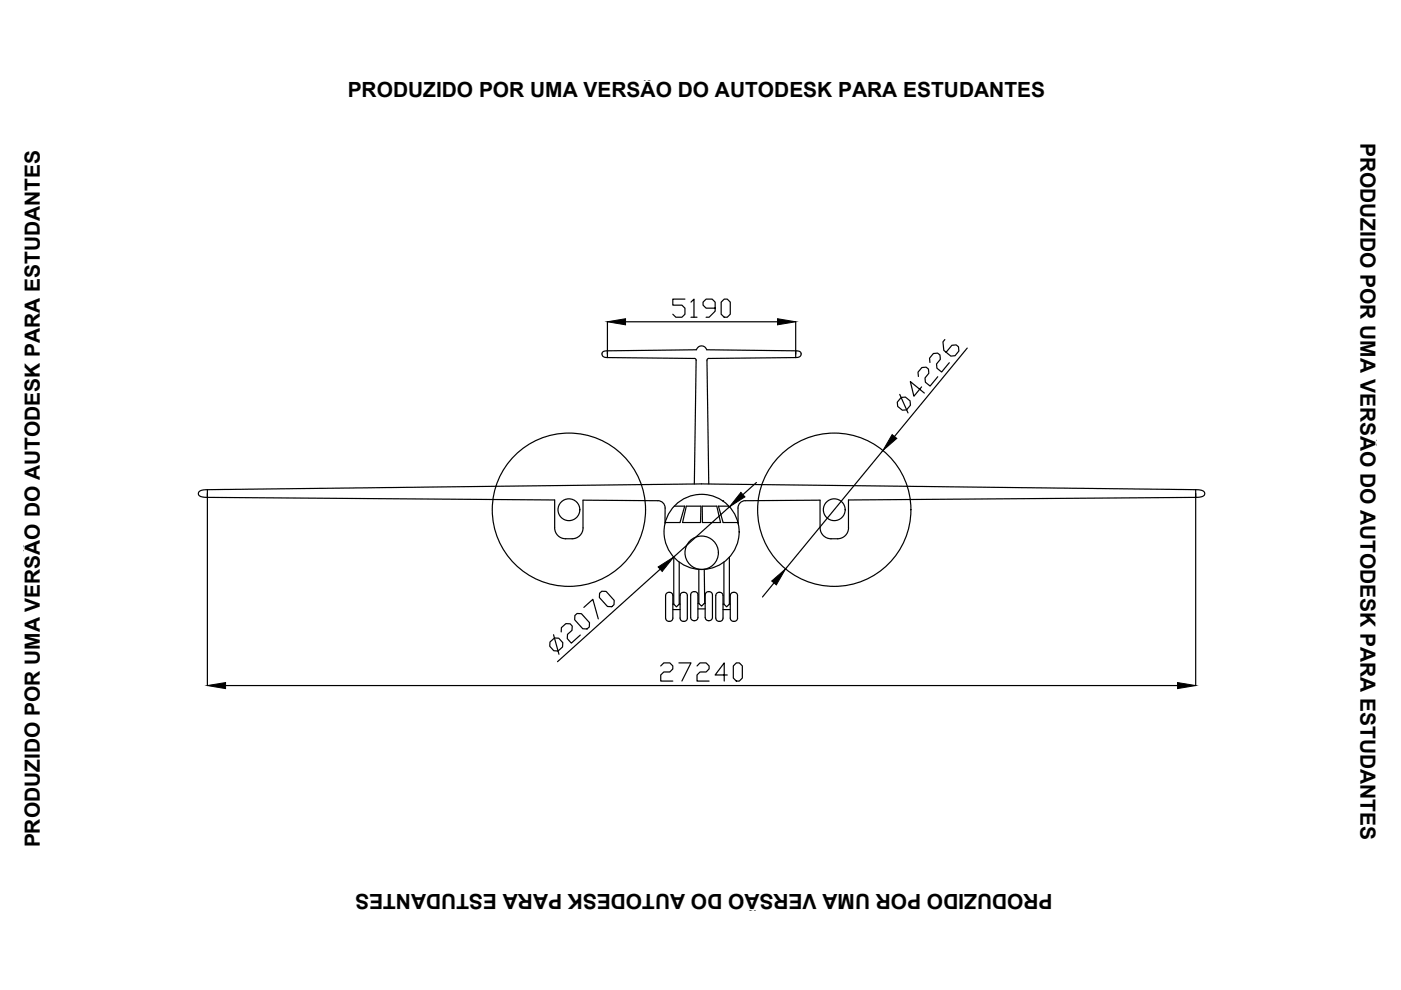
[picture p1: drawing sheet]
<svg xmlns="http://www.w3.org/2000/svg" width="297mm" height="210mm" viewBox="0 0 297 210" stroke-linecap="round" stroke-linejoin="round" font-family="sans-serif">
<!-- layer: 0 -->
<g fill="none" stroke="#000" stroke-width=".25">
<path d="M128.8 75.8l18.4 .2 .3 .1 .1 .3M128.8 75.8a.79 .79 0 0 1-1-.2 .79 .79 0 0 1 .1-1l.7-.2 19-.2a1.17 1.17 0 0 1 1.1-.9 1.17 1.17 0 0 1 1.2 .9l19 .2a.74 .74 0 0 1 1 .7 .74 .74 0 0 1-1 .7h-.2M128.8 68.2v7.6M132.6 68.2h32.3M145.2 63.4h-2.6v1.3h2l.6 .6v1.3l-.6 .7h-1.3l-.7-.7M146.5 64.1l.6-.7v3.9M146.5 67.3h1.3M147.6 76.4l-.4 26.2M151.6 65.3h-1.9l-.6-.6v-.6l.6-.7h1.3l.6 .7v1.9l-1.3 1.3h-.6M152.9 64.1l.7-.7h.6l.6 .7v2.5l-.6 .7h-.6l-.7-.7zM168.7 75.8l-18.4 .2-.3 .1-.1 .3 .4 26.2M168.7 68.2v7.6"/>
<path d="M194.7 79.8l-.1-.9 .8-1 .9-.1 .5 .4 .1 .9-.8 1 .1 .9 1 .9 1.6-2M197.2 76.8l-.1-.9 .8-.9 .9-.1 .5 .4 .1 .9-.8 1v.9l1 .8 1.7-2M200.3 72l-.4 .5 .2 1.8 1.5 1.2 .9-.1 .8-1-.1-.9-.5-.4-.9 .1-1.2 1.5M205.1 73.8l-15.5 18.8M187.2 95.5l-20.7 25.1M190.8 83.6l1.7 3.9M191.1 84.3l.9-.1 1 .8v.9l-.8 1-.9 .1-1-.8-.1-.9zM195.4 82l-1.6 2-.8-3.1 3 2.4M44 103.8l104.7-1.2 104.8 1.2M44 103.8h-.6a.97 .97 0 0 0-1.3 1.1 1.92 1.92 0 0 0 1.9 .6M44 103.8v1.7M44 105.5l73.6 .5v5.9"/>
<path d="M44 104.6v40.8M117.6 111.9a2.31 2.31 0 0 0 2.3 2.3 3.3 3.3 0 0 0 3.2-.8l.5-1v-.5M141 111v-3.3a1.54 1.54 0 0 0-1.5-1.5l-15.9-.2v5.9M142.9 118.1v10M142.9 107.3h2.3l-1 3.5h-3.2M144 119.2v8.9h.2M148.6 107.3h-3.1l-.8 3.5h3.8l.1-3.5M148.9 107.3h3.1l.8 3.5h-3.9zM153.5 119.2v8.9M154.5 107.3h-2.2l1 3.5h3.1M154.6 118.1v10M154.7 107.5l-11.9 10.6"/>
<path d="M156.5 110.8v-3.1a1.54 1.54 0 0 1 1.5-1.5l15.9-.2v5.9M156.5 110.8v.3M160.4 102.3l-2.9 2.6M173.9 111.9a2.31 2.31 0 0 0 2.3 2.3 3.3 3.3 0 0 0 3.2-.8l.4-1 .1-.5M253.5 103.8h.6a1.06 1.06 0 0 1 1.3 1 1.69 1.69 0 0 1-1.9 .7M253.5 103.8v1.7M253.5 105.5l-73.6 .5v5.9M253.5 104.6v40.8M116.6 136.1l1-.8h.9l.8 1v.9l-1 .8h-.9l-.8-1zM117.4 134.6l1.1 4.1M119 134v-.9l1-.9 .9 .1 .4 .4v.9l-1 .9v.9l.8 1 1.9-1.8M121.9 130.5l.5-.4h.9l1.7 1.9-.1 .9-.4 .5-.9-.1-1.8-1.9z"/>
<path d="M123.8 128.8l1.9-1.7 1.1 4.1M127.1 125.8l.5-.4h.9l1.7 1.9v.9l-.5 .4h-.9l-1.7-1.9zM140 120.7l-21.8 19.6M141.1 131.1a.69 .69 0 0 0 .7 .6M141.8 125.6h.2M141.8 125.6a.69 .69 0 0 0-.7 .7v4.8M142 125.6a.69 .69 0 0 1 .7 .7v4.8M142.7 131.1a.71 .71 0 0 1-.9 .6M142.7 129.2h1.5M142.7 128.1h.2M142.9 128.1l.5 .6 .6-.6M144.2 131.1a.78 .78 0 0 0 .8 .6 .78 .78 0 0 0 .7-.6"/>
<path d="M144.9 125.6h.1M144.9 125.6a.69 .69 0 0 0-.7 .7v4.8M145 125.6a.69 .69 0 0 1 .7 .7M145.7 126.3v4.8M146.6 125.6l.5-.2a.7 .7 0 0 1 .9 .7v4.8a.78 .78 0 0 1-.8 .7 .78 .78 0 0 1-.8-.7v-4.8zM148 129.1h1.5M148 127.9h.2M148.2 127.9l.5 .6 .6-.6h.2M148.2 120.8v7.1M149.3 120.8l.1 7.1M149.7 125.6l.7-.2a.69 .69 0 0 1 .7 .7v4.8a.78 .78 0 0 1-.8 .7 .78 .78 0 0 1-.8-.7v-4.8zM151.8 131.1a.77 .77 0 0 0 .7 .6 .77 .77 0 0 0 .8-.6"/>
<path d="M152.4 125.6h.2M152.5 125.6a.69 .69 0 0 0-.7 .7v4.8M152.6 125.6a.69 .69 0 0 1 .7 .7v4.8M153.3 129.2h1.5M153.3 128.1h.2M153.5 128.1l.6 .6 .5-.6M154.6 128.1h.2M154.8 131.1a.78 .78 0 0 0 .8 .6 .78 .78 0 0 0 .8-.6M155.5 125.6h.2M155.5 125.6a.69 .69 0 0 0-.7 .7v4.8M155.7 125.6a.69 .69 0 0 1 .7 .7v4.8M164.1 123.6l-2.4 3"/>
<path d="M47.8 145.4h201.9M140.1 141.2l.6-.6h1.3l.6 .6v.6l-.6 .7h-1.3l-.6 .6v1.3h2.5M143.9 140.6h2.6l-1.9 3.8M147.8 141.2l.6-.6h1.3l.6 .6v.6l-.6 .7h-1.3l-.6 .6v1.3h2.5M154.2 143.1h-2.6l2-2.5v3.8M156.1 140.6h.7l.6 .6v2.6l-.6 .6h-.7l-.6-.6v-2.6z"/>
<circle cx="120.6" cy="108.1" r="16.3"/>
<circle cx="120.6" cy="108.1" r="2.31"/>
<circle cx="148.7" cy="112.8" r="8"/>
<circle cx="148.8" cy="117.2" r="3.5"/>
<circle cx="176.9" cy="108.1" r="16.3"/>
<circle cx="176.9" cy="108.1" r="2.31"/>
</g>
<path d="M153.2 106.2h.1" fill="none" stroke="#000" stroke-width=".21"/>
<path d="M128.8 68.2l3.8-.6v1.3zM164.9 67.6l3.8 .6-3.8 .7zM189.2 92.1l.9 .9-2.9 2.5zM157.1 104.4l.8 1-3.2 2.1zM139.5 120.2l3.3-2.1-2.4 3.1zM163.6 123.2l2.9-2.6-1.9 3.4zM44 145.4l3.8-.7v1.3zM249.7 144.7l3.8 .7-3.8 .6z" fill="#000" stroke="#000" stroke-width=".21"/>
<g font-size="4.4">
<text x="73.7" y="20.5">PRODUZIDO POR UMA VERSÃO DO AUTODESK PARA ESTUDANTES</text>
<text x="288.4" y="30.3" transform="rotate(90 288.4 30.3)">PRODUZIDO POR UMA VERSÃO DO AUTODESK PARA ESTUDANTES</text>
<text x="8.4" y="179.7" transform="rotate(-90 8.4 179.7)">PRODUZIDO POR UMA VERSÃO DO AUTODESK PARA ESTUDANTES</text>
<text x="223.1" y="189.5" transform="rotate(-180 223.1 189.5)">PRODUZIDO POR UMA VERSÃO DO AUTODESK PARA ESTUDANTES</text>
</g>
</svg>
